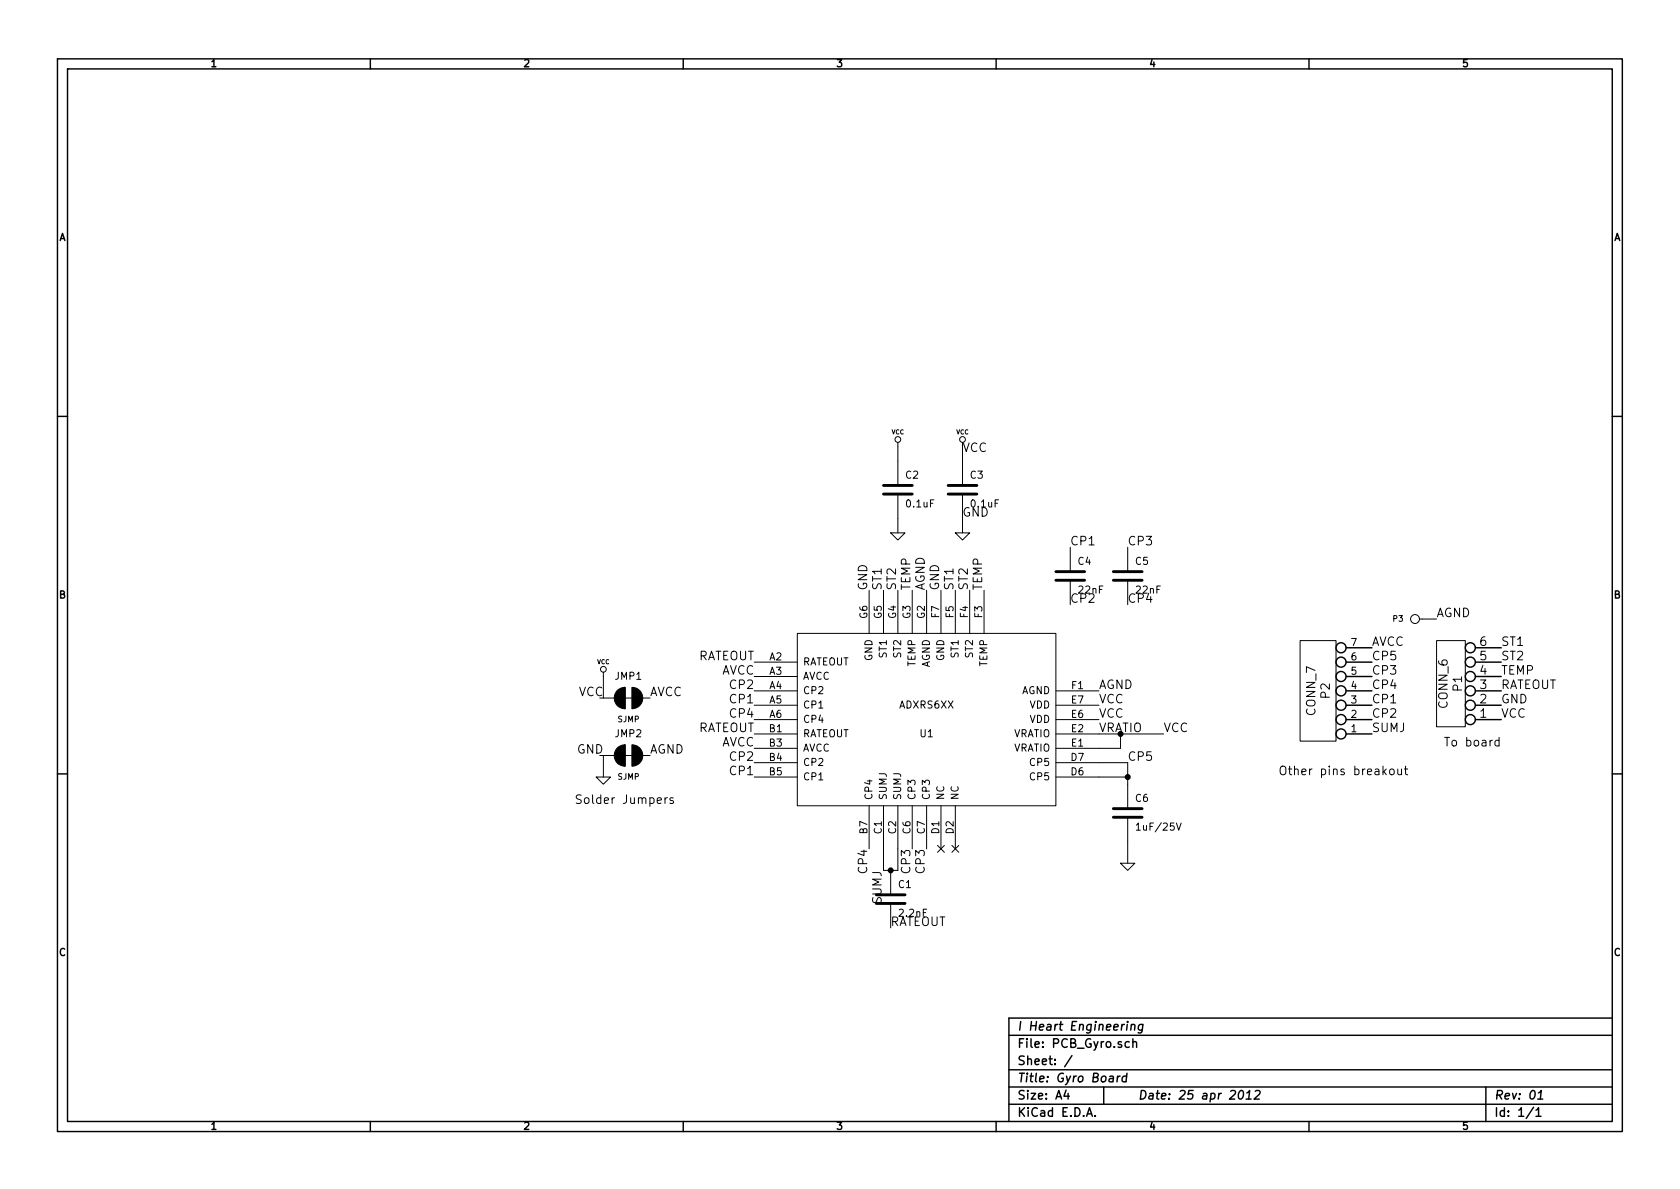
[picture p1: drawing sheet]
EESchema Schematic File Version 2  date Thu 11 Oct 2012 02:30:27 PM EDT
LIBS:power
LIBS:device
LIBS:transistors
LIBS:conn
LIBS:linear
LIBS:regul
LIBS:74xx
LIBS:cmos4000
LIBS:adc-dac
LIBS:memory
LIBS:xilinx
LIBS:special
LIBS:microcontrollers
LIBS:dsp
LIBS:microchip
LIBS:analog_switches
LIBS:motorola
LIBS:texas
LIBS:intel
LIBS:audio
LIBS:interface
LIBS:digital-audio
LIBS:philips
LIBS:display
LIBS:cypress
LIBS:siliconi
LIBS:opto
LIBS:atmel
LIBS:contrib
LIBS:valves
LIBS:IHE
LIBS:PCB_Gyro-cache
EELAYER 25  0
EELAYER END
$Descr A4 11693 8268
encoding utf-8
Sheet 1 1
Title "Gyro Board"
Date "25 apr 2012"
Rev "01"
Comp "I Heart Engineering"
Comment1 ""
Comment2 ""
Comment3 ""
Comment4 ""
$EndDescr
$Comp
L CONN_6 P1
U 1 1
P 10100 4750
F 0 "P1" V 10050 4750 60  0000 C CNN
F 1 "CONN_6" V 10150 4750 60  0000 C CNN
	1    10100 4750
	-1   0    0    1   
$EndComp
Text Label 10450 4500 0    60   ~ 0
ST1
Text Label 10450 4600 0    60   ~ 0
ST2
Text Label 10450 4700 0    60   ~ 0
TEMP
Text Label 10450 4800 0    60   ~ 0
RATEOUT
Text Label 10450 4900 0    60   ~ 0
GND
Text Label 10450 5000 0    60   ~ 0
VCC
$Comp
L GND #PWR01
U 1 1
P 6250 3700
F 0 "#PWR01" H 6250 3700 30  0001 C CNN
F 1 "GND" H 6250 3630 30  0001 C CNN
	1    6250 3700
	1    0    0    -1  
$EndComp
$Comp
L VCC #PWR02
U 1 1
P 6250 3100
F 0 "#PWR02" H 6250 3200 30  0001 C CNN
F 1 "VCC" H 6250 3200 30  0000 C CNN
	1    6250 3100
	1    0    0    -1  
$EndComp
$Comp
L C C2
U 1 1
P 6250 3400
F 0 "C2" H 6300 3500 50  0000 L CNN
F 1 "0.1uF" H 6300 3300 50  0000 L CNN
	1    6250 3400
	1    0    0    -1  
$EndComp
$Comp
L GND #PWR03
U 1 1
P 6700 3700
F 0 "#PWR03" H 6700 3700 30  0001 C CNN
F 1 "GND" H 6700 3630 30  0001 C CNN
	1    6700 3700
	1    0    0    -1  
$EndComp
$Comp
L VCC #PWR04
U 1 1
P 6700 3100
F 0 "#PWR04" H 6700 3200 30  0001 C CNN
F 1 "VCC" H 6700 3200 30  0000 C CNN
	1    6700 3100
	1    0    0    -1  
$EndComp
$Comp
L C C3
U 1 1
P 6700 3400
F 0 "C3" H 6750 3500 50  0000 L CNN
F 1 "0.1uF" H 6750 3300 50  0000 L CNN
	1    6700 3400
	1    0    0    -1  
$EndComp
$Comp
L C C4
U 1 1
P 7450 4000
F 0 "C4" H 7500 4100 50  0000 L CNN
F 1 "22nF" H 7500 3900 50  0000 L CNN
	1    7450 4000
	1    0    0    -1  
$EndComp
$Comp
L C C5
U 1 1
P 7850 4000
F 0 "C5" H 7900 4100 50  0000 L CNN
F 1 "22nF" H 7900 3900 50  0000 L CNN
	1    7850 4000
	1    0    0    -1  
$EndComp
$Comp
L C C6
U 1 1
P 7850 5650
F 0 "C6" H 7900 5750 50  0000 L CNN
F 1 "1uF/25V" H 7900 5550 50  0000 L CNN
	1    7850 5650
	1    0    0    -1  
$EndComp
$Comp
L C C1
U 1 1
P 6200 6250
F 0 "C1" H 6250 6350 50  0000 L CNN
F 1 "2.2nF" H 6250 6150 50  0000 L CNN
	1    6200 6250
	1    0    0    -1  
$EndComp
$Comp
L ADXRS6XX U1
U 1 1
P 6450 5000
F 0 "U1" H 6450 4900 50  0000 C CNN
F 1 "ADXRS6XX" H 6450 5100 50  0000 C CNN
F 2 "MODULE" H 6450 5000 50  0001 C CNN
F 3 "DOCUMENTATION" H 6450 5000 50  0001 C CNN
	1    6450 5000
	1    0    0    -1  
$EndComp
Text Label 7650 4900 0    60   ~ 0
VCC
Text Label 7650 5000 0    60   ~ 0
VCC
Text Label 5250 5100 2    60   ~ 0
RATEOUT
Text Label 5250 4600 2    60   ~ 0
RATEOUT
Text Label 6700 3150 0    60   ~ 0
VCC
Text Label 6700 3600 0    60   ~ 0
GND
Text Label 6050 4100 1    60   ~ 0
GND
Text Label 6550 4100 1    60   ~ 0
GND
$Comp
L GND #PWR05
U 1 1
P 4200 5400
F 0 "#PWR05" H 4200 5400 30  0001 C CNN
F 1 "GND" H 4200 5330 30  0001 C CNN
	1    4200 5400
	1    0    0    -1  
$EndComp
$Comp
L VCC #PWR06
U 1 1
P 4200 4700
F 0 "#PWR06" H 4200 4800 30  0001 C CNN
F 1 "VCC" H 4200 4800 30  0000 C CNN
	1    4200 4700
	1    0    0    -1  
$EndComp
Text Label 4525 5250 0    60   ~ 0
AGND
Text Label 4525 4850 0    60   ~ 0
AVCC
Text Label 4200 5250 2    60   ~ 0
GND
Text Label 4200 4850 2    60   ~ 0
VCC
Text Label 5250 4700 2    60   ~ 0
AVCC
Text Label 5250 5200 2    60   ~ 0
AVCC
NoConn ~ 6550 5900
NoConn ~ 6650 5900
Text Label 8100 5100 0    60   ~ 0
VCC
Text Label 6850 4100 1    60   ~ 0
TEMP
Text Label 6750 4100 1    60   ~ 0
ST2
Text Label 6650 4100 1    60   ~ 0
ST1
Text Label 6450 4100 1    60   ~ 0
AGND
Text Label 6350 4100 1    60   ~ 0
TEMP
Text Label 6250 4100 1    60   ~ 0
ST2
Text Label 6150 4100 1    60   ~ 0
ST1
Text Label 7650 4800 0    60   ~ 0
AGND
Text Label 6200 6450 0    60   ~ 0
RATEOUT
$Comp
L GND #PWR07
U 1 1
P 7850 6000
F 0 "#PWR07" H 7850 6000 30  0001 C CNN
F 1 "GND" H 7850 5930 30  0001 C CNN
	1    7850 6000
	1    0    0    -1  
$EndComp
Text Label 7450 3800 0    60   ~ 0
CP1
Text Label 7450 4200 0    60   ~ 0
CP2
Text Label 7850 3800 0    60   ~ 0
CP3
Text Label 7850 4200 0    60   ~ 0
CP4
Text Label 5250 5400 2    60   ~ 0
CP1
Text Label 5250 5300 2    60   ~ 0
CP2
Text Label 5250 5000 2    60   ~ 0
CP4
Text Label 5250 4900 2    60   ~ 0
CP1
Text Label 5250 4800 2    60   ~ 0
CP2
Text Label 6050 5900 3    60   ~ 0
CP4
Text Label 6350 5900 3    60   ~ 0
CP3
Text Label 6450 5900 3    60   ~ 0
CP3
Text Notes 4000 5600 0    60   ~ 0
Solder Jumpers
Text Notes 10050 5200 0    60   ~ 0
To board
Text Notes 8900 5400 0    60   ~ 0
Other pins breakout
Text Label 9550 4700 0    60   ~ 0
CP3
Text Label 9550 4800 0    60   ~ 0
CP4
Text Label 9550 5000 0    60   ~ 0
CP2
Text Label 9550 4900 0    60   ~ 0
CP1
Text Label 9550 4600 0    60   ~ 0
CP5
Text Label 7850 5300 0    60   ~ 0
CP5
Text Label 9550 5100 0    60   ~ 0
SUMJ
Text Label 6150 6050 3    60   ~ 0
SUMJ
Text Label 7650 5100 0    60   ~ 0
VRATIO
Wire Wire Line
	6250 3200 6250 3100
Wire Wire Line
	6250 3700 6250 3600
Wire Wire Line
	6700 3200 6700 3100
Wire Wire Line
	6700 3700 6700 3600
Wire Wire Line
	4200 4850 4200 4700
Wire Wire Line
	4200 5400 4200 5250
Wire Wire Line
	6150 5900 6150 6050
Wire Wire Line
	6150 6050 6250 6050
Wire Wire Line
	6250 6050 6250 5900
Connection ~ 6200 6050
Wire Wire Line
	7850 6000 7850 5850
Wire Wire Line
	7650 5100 8100 5100
Wire Wire Line
	7650 5200 7800 5200
Wire Wire Line
	7800 5200 7800 5100
Connection ~ 7800 5100
Wire Wire Line
	7650 5300 7850 5300
Wire Wire Line
	7850 5300 7850 5450
Wire Wire Line
	7650 5400 7850 5400
Connection ~ 7850 5400
Text Label 9550 4500 0    60   ~ 0
AVCC
Text Label 10000 4300 0    60   ~ 0
AGND
$Comp
L SJMP JMP1
U 1 1
P 4375 4850
F 0 "JMP1" V 4525 4850 50  0000 C CNN
F 1 "SJMP" V 4225 4850 40  0000 C CNN
	1    4375 4850
	0    -1   -1   0   
$EndComp
$Comp
L SJMP JMP2
U 1 1
P 4375 5250
F 0 "JMP2" V 4525 5250 50  0000 C CNN
F 1 "SJMP" V 4225 5250 40  0000 C CNN
	1    4375 5250
	0    -1   -1   0   
$EndComp
$Comp
L CONN_7 P2
U 1 1
P 9200 4800
F 0 "P2" V 9170 4800 60  0000 C CNN
F 1 "CONN_7" V 9270 4800 60  0000 C CNN
	1    9200 4800
	-1   0    0    1   
$EndComp
$Comp
L CONN_1 P3
U 1 1
P 9850 4300
F 0 "P3" H 9930 4300 40  0000 L CNN
F 1 "CONN_1" H 9850 4355 30  0001 C CNN
	1    9850 4300
	-1   0    0    1   
$EndComp
$EndSCHEMATC
